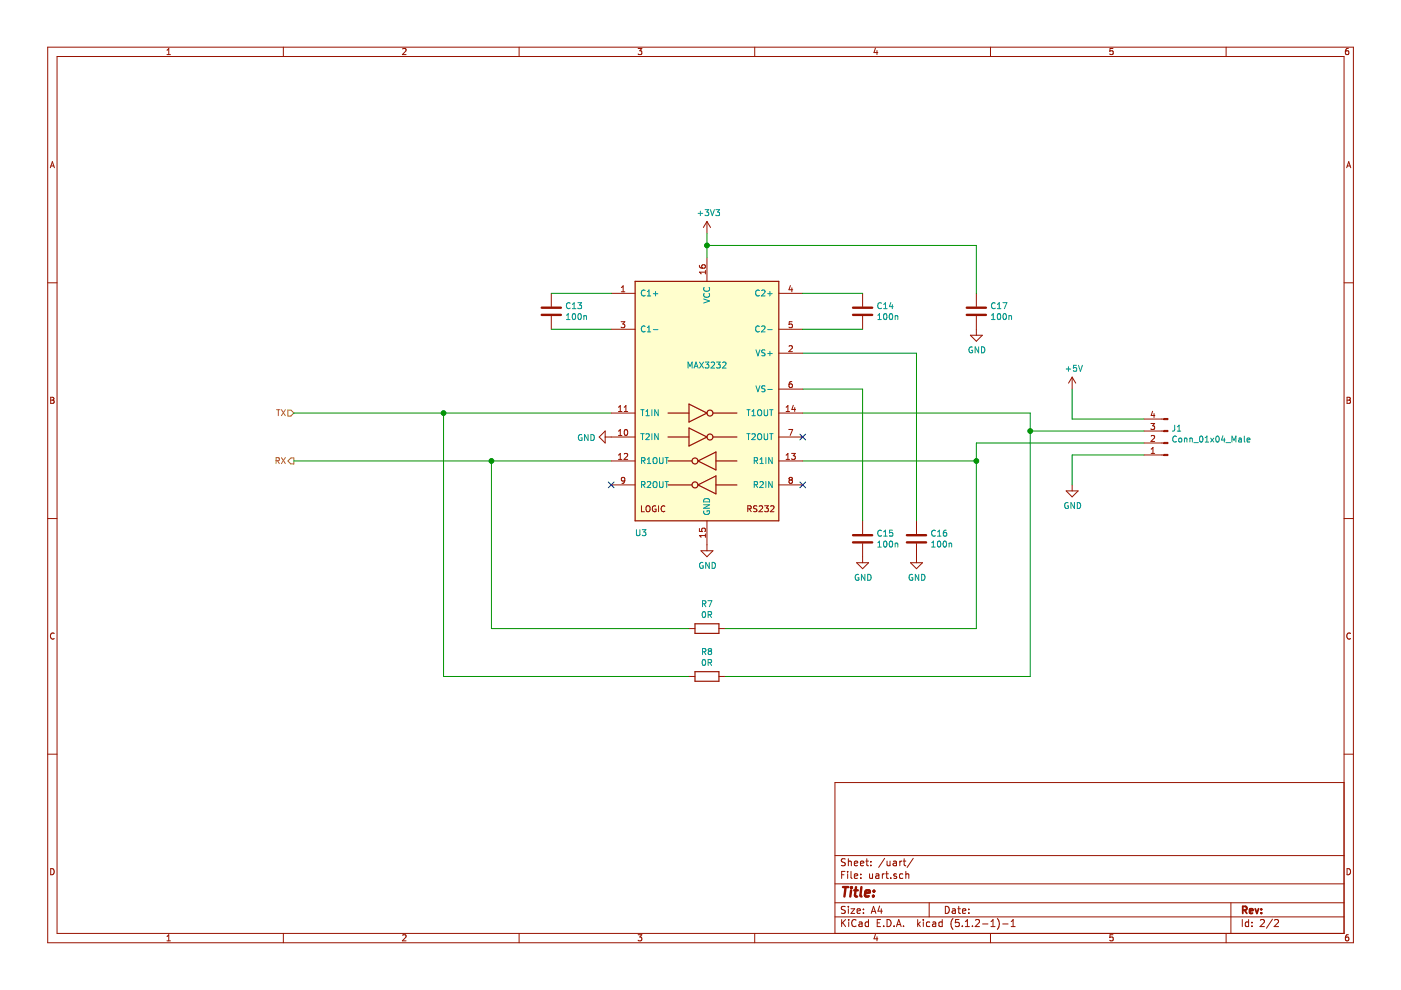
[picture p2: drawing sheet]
EESchema Schematic File Version 4
LIBS:servonoid-cache
EELAYER 29 0
EELAYER END
$Descr A4 11693 8268
encoding utf-8
Sheet 2 2
Title ""
Date ""
Rev ""
Comp ""
Comment1 ""
Comment2 ""
Comment3 ""
Comment4 ""
$EndDescr
$Comp
L Interface_UART:MAX3232 U3
U 1 1
P 5900 3350
F 0 "U3" H 5350 2250 50  0000 C CNN
F 1 "MAX3232" H 5900 3650 50  0000 C CNN
F 2 "TSSOP-16_4.4x5mm_P0.65mm" H 5950 2300 50  0001 L CNN
F 3 "https://datasheets.maximintegrated.com/en/ds/MAX3222-MAX3241.pdf" H 5900 3450 50  0001 C CNN
	1    5900 3350
	1    0    0    -1  
$EndComp
Text HLabel 2450 3450 0    50   Input ~ 0
TX
Text HLabel 2450 3850 0    50   Output ~ 0
RX
NoConn ~ 5100 4050
NoConn ~ 6700 3650
$Comp
L power:GND #PWR0173
U 1 1
P 5100 3650
F 0 "#PWR0173" H 5100 3400 50  0001 C CNN
F 1 "GND" V 5105 3522 50  0000 R CNN
F 2 "" H 5100 3650 50  0001 C CNN
F 3 "" H 5100 3650 50  0001 C CNN
	1    5100 3650
	0    1    1    0   
$EndComp
$Comp
L power:GND #PWR0174
U 1 1
P 5900 4550
F 0 "#PWR0174" H 5900 4300 50  0001 C CNN
F 1 "GND" H 5905 4377 50  0000 C CNN
F 2 "" H 5900 4550 50  0001 C CNN
F 3 "" H 5900 4550 50  0001 C CNN
	1    5900 4550
	1    0    0    -1  
$EndComp
$Comp
L power:+3V3 #PWR0175
U 1 1
P 5900 1950
F 0 "#PWR0175" H 5900 1800 50  0001 C CNN
F 1 "+3V3" H 5915 2123 50  0000 C CNN
F 2 "" H 5900 1950 50  0001 C CNN
F 3 "" H 5900 1950 50  0001 C CNN
	1    5900 1950
	1    0    0    -1  
$EndComp
$Comp
L Device:C C13
U 1 1
P 4600 2600
F 0 "C13" H 4715 2646 50  0000 L CNN
F 1 "100n" H 4715 2555 50  0000 L CNN
F 2 "C_0603_1608Metric_Pad1.05x0.95mm_HandSolder" H 4638 2450 50  0001 C CNN
F 3 "~" H 4600 2600 50  0001 C CNN
	1    4600 2600
	1    0    0    -1  
$EndComp
Wire Wire Line
	4600 2450 5100 2450
Wire Wire Line
	5100 2750 4600 2750
$Comp
L Device:C C14
U 1 1
P 7200 2600
F 0 "C14" H 7315 2646 50  0000 L CNN
F 1 "100n" H 7315 2555 50  0000 L CNN
F 2 "C_0603_1608Metric_Pad1.05x0.95mm_HandSolder" H 7238 2450 50  0001 C CNN
F 3 "~" H 7200 2600 50  0001 C CNN
	1    7200 2600
	1    0    0    -1  
$EndComp
Wire Wire Line
	6700 2450 7200 2450
Wire Wire Line
	7200 2750 6700 2750
$Comp
L Device:C C15
U 1 1
P 7200 4500
F 0 "C15" H 7315 4546 50  0000 L CNN
F 1 "100n" H 7315 4455 50  0000 L CNN
F 2 "C_0603_1608Metric_Pad1.05x0.95mm_HandSolder" H 7238 4350 50  0001 C CNN
F 3 "~" H 7200 4500 50  0001 C CNN
	1    7200 4500
	1    0    0    -1  
$EndComp
$Comp
L Device:C C16
U 1 1
P 7650 4500
F 0 "C16" H 7765 4546 50  0000 L CNN
F 1 "100n" H 7765 4455 50  0000 L CNN
F 2 "C_0603_1608Metric_Pad1.05x0.95mm_HandSolder" H 7688 4350 50  0001 C CNN
F 3 "~" H 7650 4500 50  0001 C CNN
	1    7650 4500
	1    0    0    -1  
$EndComp
Wire Wire Line
	6700 2950 7650 2950
Wire Wire Line
	7650 2950 7650 4350
Wire Wire Line
	7200 4350 7200 3250
Wire Wire Line
	7200 3250 6700 3250
$Comp
L power:GND #PWR0176
U 1 1
P 7200 4650
F 0 "#PWR0176" H 7200 4400 50  0001 C CNN
F 1 "GND" H 7205 4477 50  0000 C CNN
F 2 "" H 7200 4650 50  0001 C CNN
F 3 "" H 7200 4650 50  0001 C CNN
	1    7200 4650
	1    0    0    -1  
$EndComp
$Comp
L power:GND #PWR0177
U 1 1
P 7650 4650
F 0 "#PWR0177" H 7650 4400 50  0001 C CNN
F 1 "GND" H 7655 4477 50  0000 C CNN
F 2 "" H 7650 4650 50  0001 C CNN
F 3 "" H 7650 4650 50  0001 C CNN
	1    7650 4650
	1    0    0    -1  
$EndComp
NoConn ~ 6700 4050
Wire Wire Line
	6700 3850 8150 3850
Wire Wire Line
	6700 3450 8600 3450
Wire Wire Line
	8600 3450 8600 3600
Wire Wire Line
	8600 3600 9550 3600
Wire Wire Line
	9550 3800 8950 3800
Wire Wire Line
	8950 3800 8950 4050
$Comp
L power:GND #PWR0178
U 1 1
P 8950 4050
F 0 "#PWR0178" H 8950 3800 50  0001 C CNN
F 1 "GND" H 8955 3877 50  0000 C CNN
F 2 "" H 8950 4050 50  0001 C CNN
F 3 "" H 8950 4050 50  0001 C CNN
	1    8950 4050
	1    0    0    -1  
$EndComp
$Comp
L Device:C C17
U 1 1
P 8150 2600
F 0 "C17" H 8265 2646 50  0000 L CNN
F 1 "100n" H 8265 2555 50  0000 L CNN
F 2 "C_0603_1608Metric_Pad1.05x0.95mm_HandSolder" H 8188 2450 50  0001 C CNN
F 3 "~" H 8150 2600 50  0001 C CNN
	1    8150 2600
	1    0    0    -1  
$EndComp
$Comp
L power:GND #PWR0179
U 1 1
P 8150 2750
F 0 "#PWR0179" H 8150 2500 50  0001 C CNN
F 1 "GND" H 8155 2577 50  0000 C CNN
F 2 "" H 8150 2750 50  0001 C CNN
F 3 "" H 8150 2750 50  0001 C CNN
	1    8150 2750
	1    0    0    -1  
$EndComp
Wire Wire Line
	5900 1950 5900 2050
Wire Wire Line
	5900 2050 8150 2050
Wire Wire Line
	8150 2050 8150 2450
Connection ~ 5900 2050
Wire Wire Line
	5900 2050 5900 2150
Wire Wire Line
	2450 3450 3700 3450
Wire Wire Line
	2450 3850 4100 3850
$Comp
L Device:R R7
U 1 1
P 5900 5250
F 0 "R7" V 5693 5250 50  0000 C CNN
F 1 "0R" V 5784 5250 50  0000 C CNN
F 2 "R_0603_1608Metric_Pad1.05x0.95mm_HandSolder" V 5830 5250 50  0001 C CNN
F 3 "~" H 5900 5250 50  0001 C CNN
	1    5900 5250
	0    1    1    0   
$EndComp
$Comp
L Device:R R8
U 1 1
P 5900 5650
F 0 "R8" V 5693 5650 50  0000 C CNN
F 1 "0R" V 5784 5650 50  0000 C CNN
F 2 "R_0603_1608Metric_Pad1.05x0.95mm_HandSolder" V 5830 5650 50  0001 C CNN
F 3 "~" H 5900 5650 50  0001 C CNN
	1    5900 5650
	0    1    1    0   
$EndComp
Wire Wire Line
	5750 5250 4100 5250
Wire Wire Line
	4100 5250 4100 3850
Connection ~ 4100 3850
Wire Wire Line
	4100 3850 5100 3850
Wire Wire Line
	5750 5650 3700 5650
Wire Wire Line
	3700 5650 3700 3450
Connection ~ 3700 3450
Wire Wire Line
	3700 3450 5100 3450
Wire Wire Line
	6050 5250 8150 5250
Wire Wire Line
	8150 5250 8150 3850
Connection ~ 8150 3850
Wire Wire Line
	8150 3850 8150 3700
Wire Wire Line
	8150 3700 9550 3700
Wire Wire Line
	6050 5650 8600 5650
Wire Wire Line
	8600 5650 8600 3600
Connection ~ 8600 3600
$Comp
L Connector:Conn_01x04_Male J1
U 1 1
P 9750 3700
F 0 "J1" H 9722 3582 50  0000 R CNN
F 1 "Conn_01x04_Male" H 9722 3673 50  0000 R CNN
F 2 "PinHeader_1x04_P2.54mm_Vertical" H 9750 3700 50  0001 C CNN
F 3 "~" H 9750 3700 50  0001 C CNN
	1    9750 3700
	-1   0    0    1   
$EndComp
$Comp
L power:+5V #PWR03
U 1 1
P 8950 3250
F 0 "#PWR03" H 8950 3100 50  0001 C CNN
F 1 "+5V" H 8965 3423 50  0000 C CNN
F 2 "" H 8950 3250 50  0001 C CNN
F 3 "" H 8950 3250 50  0001 C CNN
	1    8950 3250
	1    0    0    -1  
$EndComp
Wire Wire Line
	8950 3250 8950 3500
Wire Wire Line
	8950 3500 9550 3500
$EndSCHEMATC
